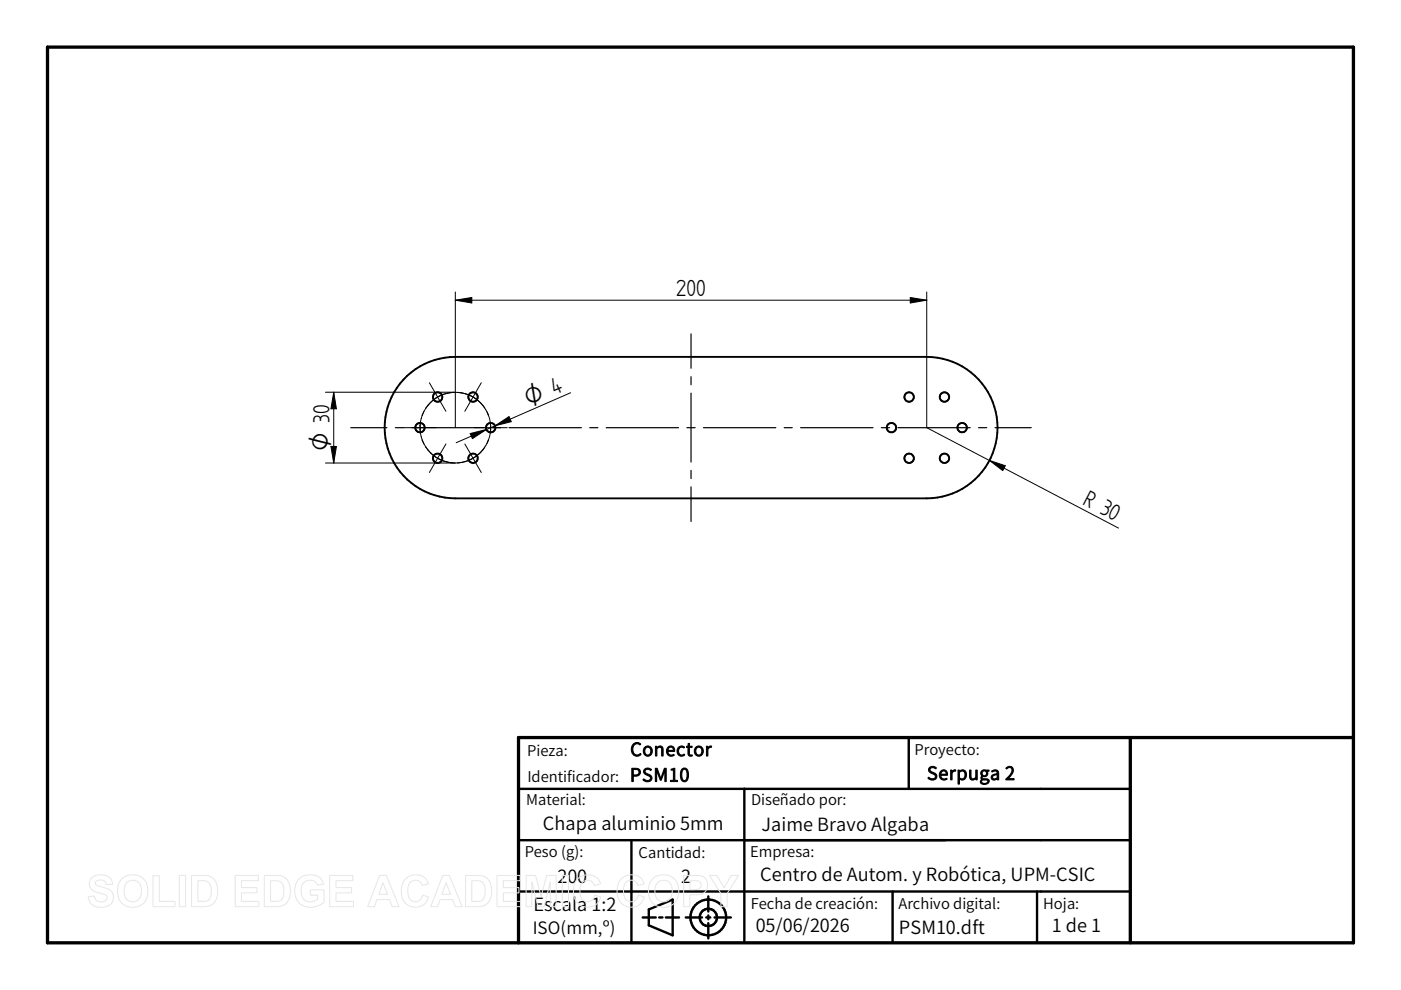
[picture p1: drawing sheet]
<svg xmlns="http://www.w3.org/2000/svg" width="297mm" height="210mm" viewBox="0 0 297 210" stroke-linecap="round" stroke-linejoin="round" font-family="sans-serif">
<path d="M10.1 10h276.9v189.9h-276.9zM239.6 156.4v43.5M287 156.4h-177.1v43.5" fill="none" stroke="#000" stroke-width=".7"/>
<g fill="none" stroke="#000" stroke-width=".51">
<path d="M192.7 156.4v10.9M109.9 167.3h129.7M109.9 178.1h129.7M133.9 178.1v21.8M157.8 167.3v32.6M109.9 189h129.7M136.3 194.5h2.7M137.6 192.8l5-2.1v7.6l-5-2.1zM139.8 194.5h.7M141.2 194.5h2.8M145.4 194.5h3.4M149.7 194.5h.9"/>
<path d="M150.2 190.1v3.2M150.2 194.1v.8M150.2 195.7v3.3M151.5 194.5h3.5M189.2 189v10.9M219.9 189v10.9"/>
<circle cx="150.2" cy="194.5" r="3.8"/>
<circle cx="150.2" cy="194.5" r="1.84"/>
</g>
<g fill="none" stroke="#000" stroke-width=".4">
<path d="M86.3 79.7a15 15 0 0 1 10.2-4h100a15 15 0 0 1 15 15 15 15 0 0 1-15 15h-100a15 15 0 0 1-13.9-9.6 15 15 0 0 1 3.7-16.4z"/>
<circle cx="89" cy="90.7" r="1"/>
<circle cx="92.8" cy="84.2" r="1"/>
<circle cx="92.8" cy="97.2" r="1"/>
<circle cx="100.3" cy="84.2" r="1"/>
<circle cx="100.3" cy="97.2" r="1"/>
<circle cx="104" cy="90.7" r="1.01"/>
<circle cx="189" cy="90.7" r="1"/>
<circle cx="192.7" cy="84.2" r="1.01"/>
<circle cx="192.8" cy="97.2" r="1"/>
<circle cx="200.2" cy="84.2" r="1"/>
<circle cx="200.3" cy="97.2" r="1"/>
<circle cx="204" cy="90.7" r="1"/>
</g>
<g fill="none" stroke="#000" stroke-width=".21">
<path d="M96.5 61.9v28.8M96.5 63.6l3.5-.5v1.1zM96.5 63.6h100M193 63.1l3.5 .5-3.5 .6zM196.5 61.9v28.8l40.6 21.3M69 83.2h27.5M69 98.2h27.5M70.2 94.7h1.1l-.5 3.5zM70.8 83.2v15M70.8 83.2l.5 3.5h-1.1zM85.6 90.7h6.9M89.1 91.1v.4"/>
<path d="M89.1 90.3v.8M89.1 91.1a7.4 7.4 0 0 0 .7 2.9M89.1 89.8v.5M89.8 87.3a7.4 7.4 0 0 0-.7 3M90.3 94.8a7.4 7.4 0 0 0 5.8 3.3M90.3 86.6a7.5 7.5 0 0 1 7.1-3.4 7.5 7.5 0 0 1 6.2 4.9M91 81.2l3.5 6M91.3 85.3a7.4 7.4 0 0 0-1.8 2.8M94.5 94.1l-3.5 6.1M96.1 83.2l-1.5 .2a7.1 7.1 0 0 0-2.8 1.4M97 83.2a7.5 7.5 0 0 1 5.8 3.4M98.5 94.1l3.5 6.1"/>
<path d="M99.7 91.9l3.4-.8-2.9 1.9zM100.5 90.7h7M102 81.2l-3.5 6M102.8 94.8a7.4 7.4 0 0 1-5.8 3.3M103.2 87.3a7.4 7.4 0 0 1 0 6.7M103.6 93.2a7.5 7.5 0 0 1-7.1 5 7.5 7.5 0 0 1-7-4.9M104 89.8v1.7M105 90.3l2.9-2 .5 1.1zM105 90.3l-8.3 3.6M121 83.3l-16 7M209.8 97.6l3.3 1.1-.5 1.1z"/>
</g>
<path d="M96.5 63.6l3.5-.5v1.1zM193 63.1l3.5 .5-3.5 .6zM70.8 83.2l.5 3.5h-1.1zM70.2 94.7h1.1l-.5 3.5zM99.7 91.9l3.4-.8-2.9 1.9zM105 90.3l2.9-2 .5 1.1zM209.8 97.6l3.3 1.1-.5 1.1z" fill="#000"/>
<g fill="none" stroke="#000" stroke-width=".25">
<path d="M146.5 70.8v7.3M146.5 79.9v1.7M74.4 90.7h7.6M83.8 90.7h1.8M87.3 90.7h15.4M104.4 90.7h1.7M107.9 90.7h15.4M125 90.7h1.8M128.5 90.7h15.4M145.6 90.7h1.8M146.5 83.4v14.6M146.5 99.7v1.8"/>
<path d="M149.1 90.7h15.4M166.3 90.7h1.7M169.8 90.7h15.3M186.9 90.7h1.7M190.4 90.7h15.3M207.5 90.7h1.7M211 90.7h7.6M146.5 103.2v7.4"/>
</g>
<g fill="none" stroke="#e6e6e6" stroke-width=".21">
<path d="M19.4 186.2a3.1 3.1 0 0 1 4.1 .1l.4 1.2h-1.4a1.31 1.31 0 0 0-1-.9 1.31 1.31 0 0 0-1.3 .5l.2 .5 .8 .4a3.9 3.9 0 0 1 2.6 1.2 2.16 2.16 0 0 1-.2 2.4 2.16 2.16 0 0 1-2.2 .8 2.38 2.38 0 0 1-2.7-2.3l1.3-.1a1.43 1.43 0 0 0 1.2 1.2 1.43 1.43 0 0 0 1.5-.9 1.15 1.15 0 0 0-1.3-.9 2.45 2.45 0 0 1-2.5-2.1l.2-.7zM25.8 186.3a3.3 3.3 0 0 1 4.2-.3 3.3 3.3 0 0 1 1.3 3.9 3.2 3.2 0 0 1-3.9 2.4 3.2 3.2 0 0 1-2.5-3.8l.3-1.3zM26.8 187.2a1.86 1.86 0 0 1 2.2-.4 1.86 1.86 0 0 1 1 2.1 1.89 1.89 0 0 1-1.8 2.3 1.89 1.89 0 0 1-1.9-2.3l.1-.8zM32.4 185.7h1.4v5.4h3.3v1.1h-4.7zM38 185.6h1.3v6.6h-1.3zM40.6 185.6h2.4a2.83 2.83 0 0 1 3.2 3.4 2.82 2.82 0 0 1-3.1 3.2h-2.5zM41.9 186.7a2.78 2.78 0 0 1 2.5 .6 3.4 3.4 0 0 1-.3 3.6l-.6 .2h-1.6zM49.9 185.6h4.9v1.1h-3.6v1.5h3.3v1.1h-3.3v1.8h3.7v1.1h-5zM56 185.6h2.5a2.83 2.83 0 0 1 3.1 3.4 2.82 2.82 0 0 1-3.1 3.2h-2.5zM57.4 186.7a2.78 2.78 0 0 1 2.4 .6 3.4 3.4 0 0 1-.3 3.6l-.5 .2h-1.6zM63.3 186.5a3.4 3.4 0 0 1 5 .1l.3 .8-1.3 .3a1.81 1.81 0 0 0-2.3-1 1.81 1.81 0 0 0-1.1 2.1 2.06 2.06 0 0 0 1 2.2 2.06 2.06 0 0 0 2.4-.4v-.8h-1.5v-1.1h2.9v2.6a3.9 3.9 0 0 1-5.6-.3 4.1 4.1 0 0 1 .2-4.5zM69.9 185.6h4.9v1.1h-3.6v1.5h3.3v1.1h-3.3v1.8h3.7v1.1h-5z"/>
<path d="M80.5 185.6h1.4l2.7 6.6h-1.4l-.6-1.5h-2.7l-.5 1.5h-1.4zM81.2 187.2l.9 2.4h-1.8zM85.9 186.4a2.89 2.89 0 0 1 4.9 1l-1.3 .3a1.56 1.56 0 0 0-1.8-1 1.56 1.56 0 0 0-1.2 1.7 2.25 2.25 0 0 0 1.2 2.8 1.54 1.54 0 0 0 1.9-1.4l1.3 .4a2.96 2.96 0 0 1-3.5 2.1 2.96 2.96 0 0 1-2.3-3.3l.2-1.5zM93.9 185.6h1.4l2.7 6.6h-1.5l-.5-1.5h-2.7l-.6 1.5h-1.4zM94.6 187.2l.9 2.4h-1.8zM98.7 185.6h2.4a2.83 2.83 0 0 1 3.1 3.4 2.82 2.82 0 0 1-3 3.2h-2.5zM100 186.7a2.78 2.78 0 0 1 2.5 .6 3.4 3.4 0 0 1-.3 3.6l-.6 .2h-1.6zM105.4 185.6h4.9v1.1h-3.6v1.5h3.3v1.1h-3.3v1.8h3.7v1.1h-5zM111.5 185.6h2.1l1.1 4.5 1.2-4.5h2v6.6h-1.2v-5.2l-1.3 5.2h-1.3l-1.3-5.2v5.2h-1.3zM119.2 185.6h1.3v6.6h-1.3zM122.4 186.4a2.89 2.89 0 0 1 4.9 1l-1.3 .3a1.56 1.56 0 0 0-1.8-1 1.56 1.56 0 0 0-1.2 1.7 2.25 2.25 0 0 0 1.2 2.8 1.54 1.54 0 0 0 1.9-1.4l1.3 .4a2.96 2.96 0 0 1-3.5 2.1 2.96 2.96 0 0 1-2.3-3.3l.2-1.5zM131.7 186.4a2.89 2.89 0 0 1 4.9 1l-1.3 .3a1.56 1.56 0 0 0-1.9-1 1.56 1.56 0 0 0-1.2 1.7 2.25 2.25 0 0 0 1.3 2.8 1.54 1.54 0 0 0 1.8-1.4l1.3 .4a2.96 2.96 0 0 1-3.5 2.1 2.96 2.96 0 0 1-2.3-3.3l.2-1.5z"/>
<path d="M138.4 186.3a3.3 3.3 0 0 1 4.1-.3 3.3 3.3 0 0 1 1.3 3.9 3.2 3.2 0 0 1-3.9 2.4 3.2 3.2 0 0 1-2.4-3.8l.3-1.3zM139.4 187.2a1.86 1.86 0 0 1 2.2-.4 1.86 1.86 0 0 1 .9 2.1 1.89 1.89 0 0 1-1.8 2.3 1.89 1.89 0 0 1-1.8-2.3v-.8zM144.9 185.6h2.2a2.43 2.43 0 0 1 2.7 1 2.11 2.11 0 0 1-.1 2.3 2.11 2.11 0 0 1-2.1 .8h-1.3v2.5h-1.4zM146.3 186.7h.6a1.26 1.26 0 0 1 1.8 1 1.2 1.2 0 0 1-1.7 .9h-.7zM150.4 185.6h1.6l1.5 2.6 1.5-2.6h1.6l-2.4 3.8v2.8h-1.4v-2.8z"/>
</g>
<g font-size="5.6">
<text x="143.4" y="62.8">200</text>
<text x="117.6" y="83.8" transform="rotate(-23 117.6 83.8)">4</text>
<text x="229.3" y="106.9" transform="rotate(28 229.3 106.9)">R 30</text>
</g>
<g font-size="5.4">
<text x="112.1" y="86.2" transform="rotate(-24 112.1 86.2)">O</text>
<text x="69.9" y="95.6" transform="rotate(-90 69.9 95.6)">O 30</text>
</g>
<g font-size="3.9">
<text x="133.6" y="160.3">Conector</text>
<text x="133.6" y="165.7">PSM10</text>
<text x="196.5" y="165.4">Serpuga 2</text>
<text x="115.1" y="176">Chapa aluminio 5mm</text>
<text x="161.4" y="176.1">Jaime Bravo Algaba</text>
<text x="118.2" y="187.2">200</text>
<text x="144.4" y="187.2">2</text>
<text x="161.2" y="186.8">Centro de Autom. y Robótica, UPM-CSIC</text>
<text x="113.1" y="193.3">Escala 1:2</text>
<text x="160.2" y="197.7">05/06/2026</text>
<text x="190.6" y="198">PSM10.dft</text>
<text x="223" y="197.6">1 de 1</text>
</g>
<text font-size="3.6" x="112.9" y="197.9">ISO(mm,º)</text>
<g font-size="3.1">
<text x="111.8" y="160.2">Pieza:</text>
<text x="193.9" y="160.1">Proyecto:</text>
<text x="111.8" y="165.7">Identificador:</text>
<text x="111.6" y="170.8">Material:</text>
<text x="159.3" y="170.8">Diseñado por:</text>
<text x="111.2" y="181.7">Peso (g):</text>
<text x="135.4" y="182">Cantidad:</text>
<text x="159" y="181.8">Empresa:</text>
<text x="159.2" y="192.7">Fecha de creación:</text>
<text x="190.5" y="192.7">Archivo digital:</text>
<text x="221.2" y="192.7">Hoja:</text>
</g>
</svg>
